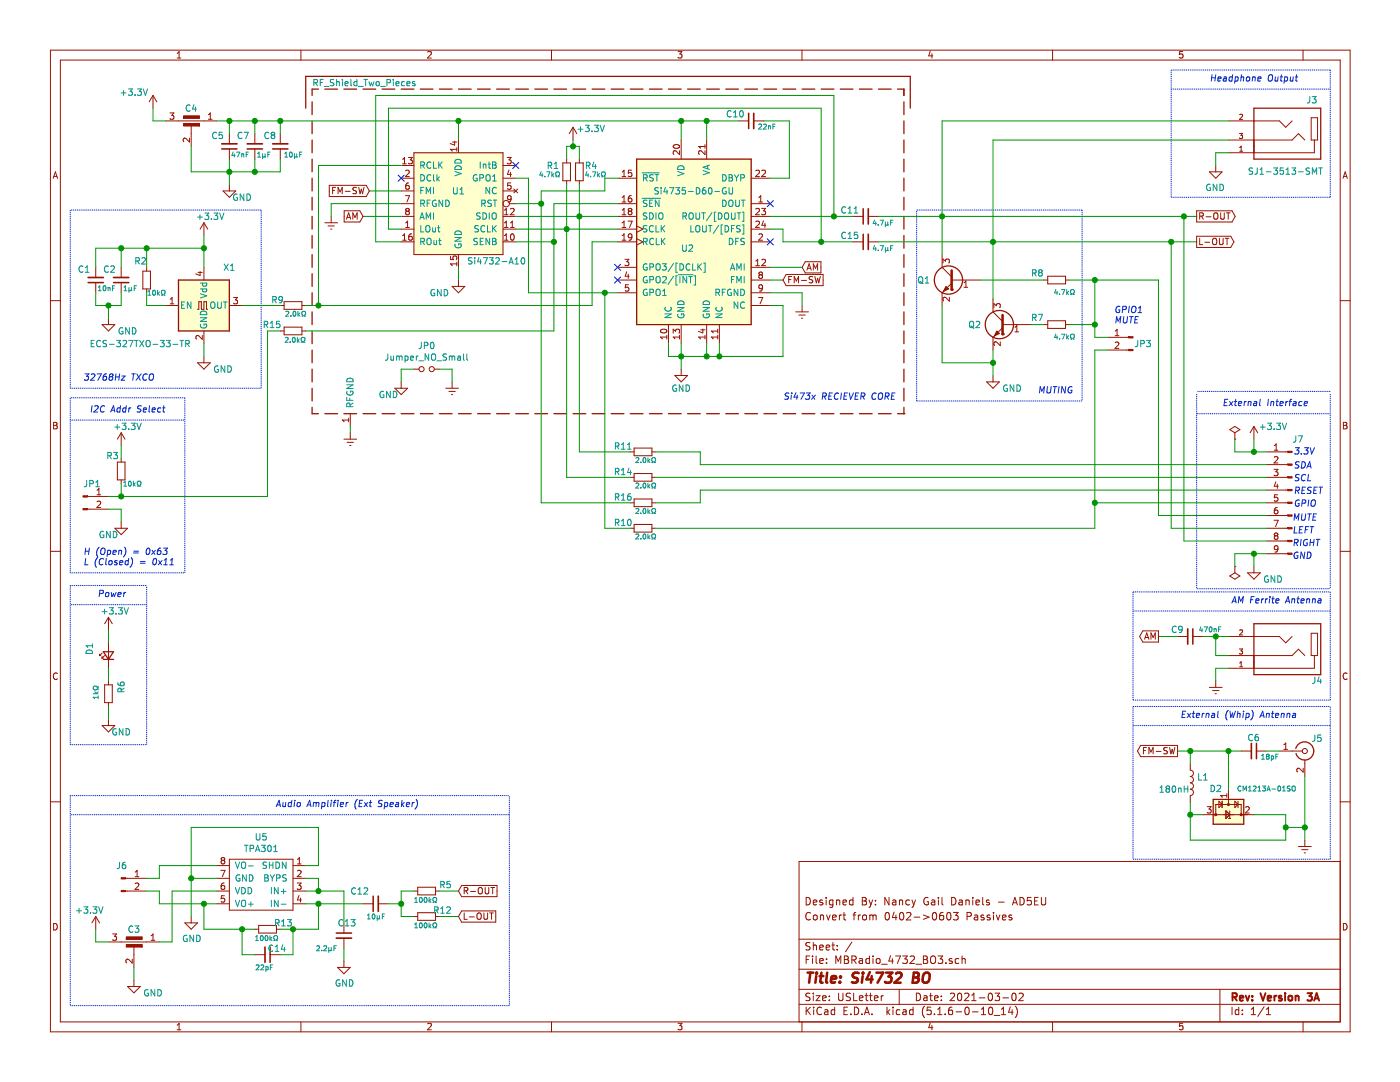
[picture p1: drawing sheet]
EESchema Schematic File Version 4
EELAYER 30 0
EELAYER END
$Descr USLetter 11000 8500
encoding utf-8
Sheet 1 1
Title "Si4732 BO"
Date "2021-03-02"
Rev "Version 3A"
Comp ""
Comment1 "Convert from 0402->0603 Passives"
Comment2 "Designed By: Nancy Gail Daniels - AD5EU"
Comment3 ""
Comment4 ""
$EndDescr
NoConn ~ 200  -1500
Connection ~ 9350 6400
Wire Wire Line
	9350 6300 9350 6400
$Comp
L Device:L L1
U 1 1
P 9350 6150
F 0 "L1" H 9402 6196 50  0000 L CNN
F 1 "180nH" H 9100 6100 50  0000 L CNN
F 2 "Inductor_SMD:L_0603_1608Metric" H 9350 6150 50  0001 C CNN
F 3 "~" H 9350 6150 50  0001 C CNN
	1    9350 6150
	1    0    0    -1  
$EndComp
Wire Wire Line
	10250 6500 10250 6600
Connection ~ 10250 6500
Wire Wire Line
	10250 6100 10250 6500
Wire Wire Line
	10100 6500 10100 6600
Connection ~ 10100 6500
Wire Wire Line
	10100 6500 10250 6500
Wire Wire Line
	9350 6400 9450 6400
Wire Wire Line
	9350 6600 9350 6400
Wire Wire Line
	10100 6600 9350 6600
Wire Wire Line
	10100 6400 10100 6500
Wire Wire Line
	9850 6400 10100 6400
Connection ~ 9650 5900
Wire Wire Line
	9950 5900 10050 5900
$Comp
L Power_Protection:CM1213A-01SO D2
U 1 1
P 9650 6400
F 0 "D2" H 9750 6200 50  0000 C CNN
F 1 "CM1213A-01SO" H 9350 6200 39  0000 C CNN
F 2 "Package_TO_SOT_SMD:SOT-23" H 9700 6230 50  0001 L CNN
F 3 "http://www.onsemi.com/pub_link/Collateral/CM1213A-D.PDF" V 9575 6480 50  0001 C CNN
	1    9650 6400
	-1   0    0    1   
$EndComp
$Comp
L Connector:Conn_Coaxial J5
U 1 1
P 10250 5900
F 0 "J5" H 10300 6000 50  0000 L CNN
F 1 "Conn_01x01_Female" H 10278 5835 50  0001 L CNN
F 2 "Connector_Coaxial:SMA_Molex_73251-1153_EdgeMount_Horizontal" H 10250 5900 50  0001 C CNN
F 3 "~" H 10250 5900 50  0001 C CNN
	1    10250 5900
	1    0    0    -1  
$EndComp
Wire Wire Line
	9650 5900 9750 5900
$Comp
L Device:C_Small C9
U 1 1
P 9350 5000
F 0 "C9" V 9400 4950 50  0000 R CNN
F 1 "470nF" V 9400 5250 39  0000 R CNN
F 2 "Capacitor_SMD:C_0603_1608Metric" H 9350 5000 50  0001 C CNN
F 3 "~" H 9350 5000 50  0001 C CNN
	1    9350 5000
	0    1    -1   0   
$EndComp
$Comp
L Device:C_Small C6
U 1 1
P 9850 5900
F 0 "C6" V 9950 5950 50  0000 R CNN
F 1 "18pF" V 9800 6100 39  0000 R CNN
F 2 "Capacitor_SMD:C_0402_1005Metric" H 9850 5900 50  0001 C CNN
F 3 "~" H 9850 5900 50  0001 C CNN
	1    9850 5900
	0    1    -1   0   
$EndComp
$Comp
L power:GND #PWR0102
U 1 1
P 3600 2200
F 0 "#PWR0102" H 3600 1950 50  0001 C CNN
F 1 "GND" H 3750 2100 50  0000 C CNN
F 2 "" H 3600 2200 50  0001 C CNN
F 3 "" H 3600 2200 50  0001 C CNN
	1    3600 2200
	-1   0    0    -1  
$EndComp
Wire Wire Line
	3600 2100 3600 2200
Text Notes 650  4450 0    50   Italic 0
H (Open) = 0x63\nL (Closed) = 0x11
Wire Notes Line
	10450 550  10450 1550
Wire Notes Line
	10450 1550 9200 1550
Wire Notes Line
	10450 550  9200 550 
Wire Notes Line
	9200 1550 9200 550 
Wire Notes Line
	9200 700  10450 700 
Text Notes 9500 650  0    50   Italic 0
Headphone Output
Wire Wire Line
	9550 1200 9650 1200
$Comp
L SJ1-3513-SMT:SJ1-3513-SMT J3
U 1 1
P 10000 1000
F 0 "J3" H 9740 790 50  0000 R CNN
F 1 "SJ1-3513-SMT" H 10200 1350 50  0000 R CNN
F 2 "CUI_SJ1-3513-SMT" H 9625 1325 50  0001 L BNN
F 3 "" H 10000 1000 50  0001 L BNN
	1    10000 1000
	-1   0    0    1   
$EndComp
$Comp
L power:GND #PWR0107
U 1 1
P 9550 1300
F 0 "#PWR0107" H 9550 1050 50  0001 C CNN
F 1 "GND" H 9555 1127 50  0000 C CNN
F 2 "" H 9550 1300 50  0001 C CNN
F 3 "" H 9550 1300 50  0001 C CNN
	1    9550 1300
	-1   0    0    -1  
$EndComp
Wire Wire Line
	9550 1200 9550 1300
$Comp
L RF_AM_FM:Si4732-A10 U1
U 1 1
P 3850 800
F 0 "U1" H 4100 100 50  0000 C CNN
F 1 "Si4732-A10" H 3800 -450 50  0000 C CNN
F 2 "Package_SO:SOIC-16_3.9x9.9mm_P1.27mm" H 3550 900 50  0001 C CNN
F 3 "" H 3850 800 50  0001 C CNN
	1    3850 800 
	-1   0    0    -1  
$EndComp
Wire Wire Line
	3150 1700 2850 1700
Wire Wire Line
	3150 1800 3050 1800
$Comp
L Device:R_Small R3
U 1 1
P 950 3700
F 0 "R3" H 830 3820 50  0000 L CNN
F 1 "10kΩ" H 960 3600 39  0000 L CNN
F 2 "Resistor_SMD:R_0603_1608Metric" H 950 3700 50  0001 C CNN
F 3 "~" H 950 3700 50  0001 C CNN
	1    950  3700
	1    0    0    -1  
$EndComp
$Comp
L Connector:Conn_01x02_Male JP1
U 1 1
P 650 3900
F 0 "JP1" H 650 4000 50  0000 L CNN
F 1 "Conn_01x02_Male" V 803 3944 50  0001 L CNN
F 2 "Connector_PinHeader_2.00mm:PinHeader_1x02_P2.00mm_Vertical" H 650 3900 50  0001 C CNN
F 3 "~" H 650 3900 50  0001 C CNN
	1    650  3900
	1    0    0    -1  
$EndComp
Wire Wire Line
	850  3900 950  3900
Wire Wire Line
	950  3900 950  3800
Wire Wire Line
	850  4000 950  4000
Wire Wire Line
	950  4000 950  4100
Connection ~ 950  3900
$Comp
L power:+3.3V #PWR0106
U 1 1
P 950 3500
F 0 "#PWR0106" H 950 3350 50  0001 C CNN
F 1 "+3.3V" H 900 3650 50  0000 C CNN
F 2 "" H 950 3500 50  0001 C CNN
F 3 "" H 950 3500 50  0001 C CNN
	1    950  3500
	-1   0    0    -1  
$EndComp
Wire Wire Line
	950  3600 950  3500
$Comp
L power:GND #PWR0108
U 1 1
P 950 4100
F 0 "#PWR0108" H 950 3850 50  0001 C CNN
F 1 "GND" H 1050 4000 50  0000 C CNN
F 2 "" H 950 4100 50  0001 C CNN
F 3 "" H 950 4100 50  0001 C CNN
	1    950  4100
	-1   0    0    -1  
$EndComp
$Comp
L power:GND #PWR0110
U 1 1
P 9850 4450
F 0 "#PWR0110" H 9850 4200 50  0001 C CNN
F 1 "GND" H 9700 4350 50  0000 C CNN
F 2 "" H 9850 4450 50  0001 C CNN
F 3 "" H 9850 4450 50  0001 C CNN
	1    9850 4450
	-1   0    0    -1  
$EndComp
$Comp
L Device:R_Small R4
U 1 1
P 4550 1350
F 0 "R4" H 4590 1400 50  0000 L CNN
F 1 "4.7kΩ" H 4590 1330 39  0000 L CNN
F 2 "Resistor_SMD:R_0603_1608Metric" H 4550 1350 50  0001 C CNN
F 3 "~" H 4550 1350 50  0001 C CNN
	1    4550 1350
	1    0    0    -1  
$EndComp
$Comp
L Device:R_Small R1
U 1 1
P 4450 1350
F 0 "R1" H 4290 1400 50  0000 L CNN
F 1 "4.7kΩ" H 4230 1330 39  0000 L CNN
F 2 "Resistor_SMD:R_0603_1608Metric" H 4450 1350 50  0001 C CNN
F 3 "~" H 4450 1350 50  0001 C CNN
	1    4450 1350
	1    0    0    -1  
$EndComp
$Comp
L power:+3.3V #PWR0112
U 1 1
P 4500 1100
F 0 "#PWR0112" H 4500 950 50  0001 C CNN
F 1 "+3.3V" H 4360 1190 50  0000 C CNN
F 2 "" H 4500 1100 50  0001 C CNN
F 3 "" H 4500 1100 50  0001 C CNN
	1    4500 1100
	-1   0    0    -1  
$EndComp
Wire Notes Line
	9400 4625 10450 4625
Wire Wire Line
	3600 950  3600 1100
$Comp
L Device:LED_Small D1
U 1 1
P 850 5150
F 0 "D1" H 850 5300 50  0000 L CNN
F 1 "LED_Small" H 850 5034 50  0001 C CNN
F 2 "LED_SMD:LED_0603_1608Metric_Castellated" V 850 5150 50  0001 C CNN
F 3 "~" V 850 5150 50  0001 C CNN
	1    850  5150
	0    -1   -1   0   
$EndComp
Wire Notes Line
	550  3125 550  4500
Wire Notes Line
	550  4500 1450 4500
Wire Notes Line
	1450 4500 1450 3125
Wire Notes Line
	1450 3125 550  3125
Wire Notes Line
	550  3300 1450 3300
Text Notes 700  3250 0    50   Italic 0
I2C Addr Select
Wire Notes Line
	550  6250 550  7900
Wire Notes Line
	550  7900 4000 7900
Wire Notes Line
	550  6250 4000 6250
Wire Notes Line
	4000 7900 4000 6250
Wire Notes Line
	4000 6400 550  6400
Text Notes 3300 6350 2    50   Italic 0
Audio Amplifier (Ext Speaker)
$Comp
L Connector:Conn_01x02_Male J6
U 1 1
P 950 6900
F 0 "J6" H 1000 7000 50  0000 R CNN
F 1 "Conn_01x02_Male" H 1058 6990 50  0001 C CNN
F 2 "1776275-2:TE_1776275-2" H 950 6900 50  0001 C CNN
F 3 "~" H 950 6900 50  0001 C CNN
	1    950  6900
	1    0    0    -1  
$EndComp
$Comp
L Amplifier_Audio:TPA301 U5
U 1 1
P 2200 6650
F 0 "U5" H 2350 6725 50  0000 C CNN
F 1 "TPA301" H 2350 6634 50  0000 C CNN
F 2 "Package_SO:SOIC-8_3.9x4.9mm_P1.27mm" H 2200 6650 50  0001 C CNN
F 3 "" H 2200 6650 50  0001 C CNN
	1    2200 6650
	-1   0    0    -1  
$EndComp
Wire Wire Line
	1700 6800 1250 6800
Wire Wire Line
	1250 6800 1250 6900
Wire Wire Line
	1250 6900 1150 6900
Wire Wire Line
	1700 7100 1600 7100
Wire Wire Line
	1250 7100 1250 7000
Wire Wire Line
	1250 7000 1150 7000
$Comp
L power:GND #PWR0120
U 1 1
P 1500 7200
F 0 "#PWR0120" H 1500 6950 50  0001 C CNN
F 1 "GND" H 1505 7027 50  0000 C CNN
F 2 "" H 1500 7200 50  0001 C CNN
F 3 "" H 1500 7200 50  0001 C CNN
	1    1500 7200
	1    0    0    -1  
$EndComp
Wire Wire Line
	1700 6900 1500 6900
Wire Wire Line
	1500 6900 1500 7200
$Comp
L power:+3.3V #PWR0121
U 1 1
P 750 7300
F 0 "#PWR0121" H 750 7150 50  0001 C CNN
F 1 "+3.3V" H 700 7450 50  0000 C CNN
F 2 "" H 750 7300 50  0001 C CNN
F 3 "" H 750 7300 50  0001 C CNN
	1    750  7300
	1    0    0    -1  
$EndComp
$Comp
L Device:R_Small R13
U 1 1
P 2100 7300
F 0 "R13" V 2050 7100 50  0000 L CNN
F 1 "100kΩ" V 2170 7210 39  0000 L CNN
F 2 "Resistor_SMD:R_0603_1608Metric" H 2100 7300 50  0001 C CNN
F 3 "~" H 2100 7300 50  0001 C CNN
	1    2100 7300
	0    -1   1    0   
$EndComp
$Comp
L Device:C_Small C14
U 1 1
P 2100 7500
F 0 "C14" V 2050 7650 50  0000 R CNN
F 1 "22pF" V 2200 7550 39  0000 R CNN
F 2 "Capacitor_SMD:C_0402_1005Metric" H 2100 7500 50  0001 C CNN
F 3 "~" H 2100 7500 50  0001 C CNN
	1    2100 7500
	0    1    1    0   
$EndComp
Wire Wire Line
	2000 7300 1900 7300
Wire Wire Line
	1900 7300 1900 7500
Wire Wire Line
	1900 7500 2000 7500
Wire Wire Line
	2200 7500 2300 7500
Wire Wire Line
	2300 7500 2300 7300
Wire Wire Line
	2300 7300 2200 7300
Wire Wire Line
	2300 7300 2500 7300
Wire Wire Line
	2500 7300 2500 7100
Wire Wire Line
	2500 7100 2400 7100
Connection ~ 2300 7300
Wire Wire Line
	1900 7300 1600 7300
Wire Wire Line
	1600 7300 1600 7100
Connection ~ 1900 7300
Connection ~ 1600 7100
Wire Wire Line
	1600 7100 1250 7100
Wire Wire Line
	2400 7000 2500 7000
Wire Wire Line
	2500 7000 2500 6900
Wire Wire Line
	2500 6900 2400 6900
Wire Wire Line
	2500 7000 2700 7000
Wire Wire Line
	2700 7000 2700 7250
Connection ~ 2500 7000
$Comp
L Device:C_Small C13
U 1 1
P 2700 7350
F 0 "C13" H 2800 7450 50  0000 R CNN
F 1 "2.2µF" H 2650 7250 39  0000 R CNN
F 2 "Capacitor_SMD:C_0603_1608Metric" H 2700 7350 50  0001 C CNN
F 3 "~" H 2700 7350 50  0001 C CNN
	1    2700 7350
	1    0    0    -1  
$EndComp
$Comp
L power:GND #PWR0122
U 1 1
P 2700 7550
F 0 "#PWR0122" H 2700 7300 50  0001 C CNN
F 1 "GND" H 2705 7377 50  0000 C CNN
F 2 "" H 2700 7550 50  0001 C CNN
F 3 "" H 2700 7550 50  0001 C CNN
	1    2700 7550
	1    0    0    -1  
$EndComp
Wire Wire Line
	2700 7450 2700 7550
Wire Wire Line
	2400 6800 2500 6800
Wire Wire Line
	2500 6800 2500 6500
Wire Wire Line
	2500 6500 1500 6500
Wire Wire Line
	1500 6500 1500 6900
Connection ~ 1500 6900
Wire Wire Line
	2500 7100 2850 7100
Connection ~ 2500 7100
$Comp
L Device:C_Small C12
U 1 1
P 2950 7100
F 0 "C12" V 2850 7150 50  0000 L CNN
F 1 "10µF" V 3050 7020 39  0000 L CNN
F 2 "Capacitor_SMD:C_0603_1608Metric" H 2950 7100 50  0001 C CNN
F 3 "~" H 2950 7100 50  0001 C CNN
	1    2950 7100
	0    -1   1    0   
$EndComp
$Comp
L Device:R_Small R5
U 1 1
P 3350 7000
F 0 "R5" V 3300 6800 50  0000 L CNN
F 1 "100kΩ" V 3420 6910 39  0000 L CNN
F 2 "Resistor_SMD:R_0603_1608Metric" H 3350 7000 50  0001 C CNN
F 3 "~" H 3350 7000 50  0001 C CNN
	1    3350 7000
	0    -1   1    0   
$EndComp
$Comp
L Device:R_Small R12
U 1 1
P 3350 7200
F 0 "R12" V 3300 7000 50  0000 L CNN
F 1 "100kΩ" V 3420 7110 39  0000 L CNN
F 2 "Resistor_SMD:R_0603_1608Metric" H 3350 7200 50  0001 C CNN
F 3 "~" H 3350 7200 50  0001 C CNN
	1    3350 7200
	0    -1   1    0   
$EndComp
Wire Wire Line
	3250 7000 3150 7000
Wire Wire Line
	3150 7000 3150 7100
Wire Wire Line
	3150 7100 3050 7100
Wire Wire Line
	3250 7200 3150 7200
Wire Wire Line
	3150 7200 3150 7100
Connection ~ 3150 7100
Wire Wire Line
	3450 7000 3600 7000
Wire Wire Line
	3450 7200 3600 7200
Text GLabel 3600 7200 2    50   Input ~ 0
L-OUT
Text GLabel 3600 7000 2    50   Input ~ 0
R-OUT
$Comp
L Device:R_Small R6
U 1 1
P 850 5450
F 0 "R6" V 950 5450 50  0000 L CNN
F 1 "1kΩ" V 750 5400 39  0000 L CNN
F 2 "Resistor_SMD:R_0603_1608Metric" H 850 5450 50  0001 C CNN
F 3 "~" H 850 5450 50  0001 C CNN
	1    850  5450
	1    0    0    -1  
$EndComp
Wire Wire Line
	850  5250 850  5350
Wire Wire Line
	9650 5900 9650 6200
Wire Wire Line
	9350 6000 9350 5900
Wire Wire Line
	9350 5900 9650 5900
Wire Notes Line
	8900 5550 8900 6750
Wire Notes Line
	8900 6750 10450 6750
Wire Notes Line
	8900 5550 10450 5550
Wire Notes Line
	10450 6750 10450 5550
Wire Notes Line
	10450 5700 8900 5700
Text Notes 10200 5650 2    50   Italic 0
External (Whip) Antenna
NoConn ~ 4050 1300
$Comp
L power:PWR_FLAG #FLG0101
U 1 1
P 9700 4450
F 0 "#FLG0101" H 9700 4525 50  0001 C CNN
F 1 "PWR_FLAG" H 9700 4615 39  0001 C CNN
F 2 "" H 9700 4450 50  0001 C CNN
F 3 "~" H 9700 4450 50  0001 C CNN
	1    9700 4450
	-1   0    0    1   
$EndComp
Wire Wire Line
	9700 4450 9700 4350
$Comp
L power:PWR_FLAG #FLG0102
U 1 1
P 9700 3450
F 0 "#FLG0102" H 9700 3525 50  0001 C CNN
F 1 "PWR_FLAG" H 9700 3615 39  0001 C CNN
F 2 "" H 9700 3450 50  0001 C CNN
F 3 "~" H 9700 3450 50  0001 C CNN
	1    9700 3450
	1    0    0    -1  
$EndComp
Wire Wire Line
	9700 3450 9700 3550
Wire Notes Line
	8900 4650 8900 5500
Wire Notes Line
	8900 5500 10450 5500
Wire Notes Line
	8900 4650 10450 4650
Wire Notes Line
	10450 5500 10450 4650
Wire Notes Line
	10450 4800 8900 4800
Text Notes 10400 4750 2    50   Italic 0
AM Ferrite Antenna
$Comp
L Device:Q_NPN_BEC Q2
U 1 1
P 7900 2550
F 0 "Q2" H 8091 2550 50  0000 L CNN
F 1 "Q_NPN_BEC" H 8091 2505 50  0001 L CNN
F 2 "Package_TO_SOT_SMD:SOT-23" H 8100 2650 50  0001 C CNN
F 3 "~" H 7900 2550 50  0001 C CNN
	1    7900 2550
	-1   0    0    -1  
$EndComp
$Comp
L Device:Q_NPN_BEC Q1
U 1 1
P 7500 2200
F 0 "Q1" H 7691 2200 50  0000 L CNN
F 1 "Q_NPN_BEC" H 7691 2155 50  0001 L CNN
F 2 "Package_TO_SOT_SMD:SOT-23" H 7700 2300 50  0001 C CNN
F 3 "~" H 7500 2200 50  0001 C CNN
	1    7500 2200
	-1   0    0    -1  
$EndComp
Wire Wire Line
	7400 2000 7400 1700
Wire Wire Line
	7400 2400 7400 2850
Wire Wire Line
	7400 2850 7800 2850
Wire Wire Line
	7800 2850 7800 2750
$Comp
L power:GND #PWR0111
U 1 1
P 7800 2950
F 0 "#PWR0111" H 7800 2700 50  0001 C CNN
F 1 "GND" H 7650 2850 50  0000 C CNN
F 2 "" H 7800 2950 50  0001 C CNN
F 3 "" H 7800 2950 50  0001 C CNN
	1    7800 2950
	-1   0    0    -1  
$EndComp
Wire Wire Line
	7800 2850 7800 2950
Connection ~ 7800 2850
$Comp
L Device:R_Small R7
U 1 1
P 8300 2550
F 0 "R7" V 8350 2650 50  0000 L CNN
F 1 "4.7kΩ" V 8200 2400 39  0000 L CNN
F 2 "Resistor_SMD:R_0603_1608Metric" H 8300 2550 50  0001 C CNN
F 3 "~" H 8300 2550 50  0001 C CNN
	1    8300 2550
	0    -1   -1   0   
$EndComp
$Comp
L Device:R_Small R8
U 1 1
P 8300 2200
F 0 "R8" V 8350 2300 50  0000 L CNN
F 1 "4.7kΩ" V 8200 2050 39  0000 L CNN
F 2 "Resistor_SMD:R_0603_1608Metric" H 8300 2200 50  0001 C CNN
F 3 "~" H 8300 2200 50  0001 C CNN
	1    8300 2200
	0    -1   -1   0   
$EndComp
Wire Wire Line
	7700 2200 8200 2200
Wire Wire Line
	8400 2550 8600 2550
Wire Wire Line
	8600 2550 8600 2200
Wire Wire Line
	8400 2200 8600 2200
Connection ~ 8600 2200
$Comp
L RF_AM_FM:Si4735-D60-GU U2
U 1 1
P 5450 1900
F 0 "U2" H 5400 1850 50  0000 C CNN
F 1 "Si4735-D60-GU" H 5450 2300 50  0000 C CNN
F 2 "Package_SO:SSOP-24_3.9x8.7mm_P0.635mm" H 5700 1200 50  0001 L CNN
F 3 "http://www.silabs.com/Support%20Documents/TechnicalDocs/Si4730-31-34-35-D60.pdf" H 5500 900 50  0001 C CNN
	1    5450 1900
	1    0    0    -1  
$EndComp
Text Notes 10160 3990 0    50   Italic 0
GPIO
Text Notes 10160 3890 0    50   Italic 0
RESET
Text Notes 9600 3200 0    50   Italic 0
External Interface
Wire Notes Line
	9400 3250 10450 3250
Wire Notes Line
	10450 3075 9400 3075
Wire Notes Line
	10450 4620 10450 3095
Wire Notes Line
	9400 3095 9400 4620
Text Notes 10150 4400 0    50   Italic 0
GND
Text Notes 10160 3580 0    50   Italic 0
3.3V
Text Notes 10160 3690 0    50   Italic 0
SDA
Text Notes 10160 3790 0    50   Italic 0
SCL
Wire Wire Line
	9850 4350 9850 4450
Wire Wire Line
	9950 4350 9850 4350
Wire Wire Line
	9550 5250 9550 5350
Text GLabel 9100 5000 0    50   Output ~ 0
AM
Wire Wire Line
	2600 1700 2600 1600
Text GLabel 2900 1500 0    50   Input ~ 0
FM-SW
Text GLabel 9250 5900 0    50   Output ~ 0
FM-SW
Wire Wire Line
	9350 5900 9250 5900
Connection ~ 9350 5900
Wire Wire Line
	6050 2300 6300 2300
Text GLabel 6300 2100 2    50   Input ~ 0
AM
Wire Wire Line
	6300 2400 6300 2300
Text GLabel 6150 2200 2    50   Input ~ 0
FM-SW
Wire Wire Line
	6050 2400 6150 2400
Wire Wire Line
	6150 2800 5650 2800
Wire Wire Line
	5650 2800 5650 2700
Wire Wire Line
	6150 2400 6150 2800
Wire Wire Line
	5650 2800 5550 2800
Wire Wire Line
	5550 2800 5550 2700
Connection ~ 5650 2800
Wire Wire Line
	5550 2800 5350 2800
Wire Wire Line
	5350 2800 5350 2700
Connection ~ 5550 2800
Wire Wire Line
	5350 2800 5250 2800
Wire Wire Line
	5250 2800 5250 2700
Connection ~ 5350 2800
$Comp
L power:GND #PWR0104
U 1 1
P 5350 2900
F 0 "#PWR0104" H 5350 2650 50  0001 C CNN
F 1 "GND" H 5350 2750 50  0000 C CNN
F 2 "" H 5350 2900 50  0001 C CNN
F 3 "" H 5350 2900 50  0001 C CNN
	1    5350 2900
	-1   0    0    -1  
$EndComp
Wire Wire Line
	5350 2800 5350 2900
Wire Wire Line
	5350 1100 5350 950 
Wire Wire Line
	5350 950  5550 950 
Wire Wire Line
	5550 950  5550 1100
$Comp
L power:+3.3V #PWR0105
U 1 1
P 1200 850
F 0 "#PWR0105" H 1200 700 50  0001 C CNN
F 1 "+3.3V" H 1350 975 50  0000 C CNN
F 2 "" H 1200 850 50  0001 C CNN
F 3 "" H 1200 850 50  0001 C CNN
	1    1200 850 
	-1   0    0    -1  
$EndComp
Connection ~ 5350 950 
NoConn ~ 4850 2100
NoConn ~ 4850 2200
NoConn ~ 3150 1400
Wire Wire Line
	3150 1300 2500 1300
$Comp
L Device:C_Small C10
U 1 1
P 5900 950
F 0 "C10" V 5950 1150 50  0000 R CNN
F 1 "22nF" V 5850 900 39  0000 R CNN
F 2 "Capacitor_SMD:C_0603_1608Metric" H 5900 950 50  0001 C CNN
F 3 "~" H 5900 950 50  0001 C CNN
	1    5900 950 
	0    -1   -1   0   
$EndComp
Wire Wire Line
	5550 950  5800 950 
Connection ~ 5550 950 
Wire Wire Line
	6050 1400 6200 1400
Wire Wire Line
	6200 1400 6200 950 
Wire Wire Line
	6200 950  6000 950 
Wire Wire Line
	4050 1700 4550 1700
Wire Wire Line
	4050 1800 4450 1800
Wire Wire Line
	4050 1600 4250 1600
Wire Wire Line
	4250 1600 4250 1500
Wire Wire Line
	2500 2400 4650 2400
Wire Wire Line
	4650 2400 4650 1900
Wire Wire Line
	4650 1900 4850 1900
Wire Wire Line
	4350 1900 4350 1600
Wire Wire Line
	4350 1600 4850 1600
Wire Wire Line
	4050 1900 4350 1900
NoConn ~ 6050 1900
NoConn ~ 6050 1600
Text GLabel 9400 1700 2    50   Output ~ 0
R-OUT
Text GLabel 9400 1900 2    50   Output ~ 0
L-OUT
Wire Wire Line
	6050 1800 6150 1800
Wire Wire Line
	2500 1300 2500 2400
Wire Wire Line
	2600 1600 3150 1600
Text Notes 6150 3150 0    50   Italic 0
Si473x RECIEVER CORE
Connection ~ 4350 1900
$Comp
L Device:R_Small R9
U 1 1
P 2300 2400
F 0 "R9" V 2340 2470 50  0000 L CNN
F 1 "2.0kΩ" V 2230 2290 39  0000 L CNN
F 2 "Resistor_SMD:R_0603_1608Metric" H 2300 2400 50  0001 C CNN
F 3 "~" H 2300 2400 50  0001 C CNN
	1    2300 2400
	0    -1   -1   0   
$EndComp
Wire Wire Line
	2400 2400 2500 2400
Connection ~ 2500 2400
Wire Wire Line
	6050 2100 6300 2100
Wire Wire Line
	6050 2200 6150 2200
$Comp
L Device:C_Small C5
U 1 1
P 1800 1150
F 0 "C5" H 1760 1070 50  0000 R CNN
F 1 "47nF" H 1960 1220 39  0000 R CNN
F 2 "Capacitor_SMD:C_0402_1005Metric" H 1800 1150 50  0001 C CNN
F 3 "~" H 1800 1150 50  0001 C CNN
	1    1800 1150
	1    0    0    1   
$EndComp
$Comp
L Device:C_Small C7
U 1 1
P 2000 1150
F 0 "C7" H 1960 1070 50  0000 R CNN
F 1 "1µF" H 2130 1220 39  0000 R CNN
F 2 "Capacitor_SMD:C_0603_1608Metric" H 2000 1150 50  0001 C CNN
F 3 "~" H 2000 1150 50  0001 C CNN
	1    2000 1150
	1    0    0    1   
$EndComp
$Comp
L Device:C_Small C8
U 1 1
P 2200 1150
F 0 "C8" H 2170 1070 50  0000 R CNN
F 1 "10µF" H 2380 1220 39  0000 R CNN
F 2 "Capacitor_SMD:C_0603_1608Metric" H 2200 1150 50  0001 C CNN
F 3 "~" H 2200 1150 50  0001 C CNN
	1    2200 1150
	1    0    0    1   
$EndComp
Wire Wire Line
	1800 1250 1800 1350
Wire Wire Line
	1800 1350 2000 1350
Wire Wire Line
	2000 1350 2000 1250
Wire Wire Line
	2000 1350 2200 1350
Wire Wire Line
	2200 1350 2200 1250
Connection ~ 2000 1350
Wire Wire Line
	1800 1050 1800 950 
Wire Wire Line
	1800 950  2000 950 
Wire Wire Line
	2000 950  2000 1050
Wire Wire Line
	2000 950  2200 950 
Wire Wire Line
	2200 950  2200 1050
Connection ~ 2000 950 
$Comp
L power:GND #PWR0115
U 1 1
P 1800 1450
F 0 "#PWR0115" H 1800 1200 50  0001 C CNN
F 1 "GND" H 1700 1350 50  0000 C CNN
F 2 "" H 1800 1450 50  0001 C CNN
F 3 "" H 1800 1450 50  0001 C CNN
	1    1800 1450
	-1   0    0    -1  
$EndComp
Wire Wire Line
	1800 1350 1800 1450
Wire Wire Line
	3600 950  2200 950 
Connection ~ 2200 950 
Wire Wire Line
	1200 850  1200 950 
$Comp
L Device:EMI_Filter_C C4
U 1 1
P 1500 1050
F 0 "C4" H 1500 1250 50  0000 C CNN
F 1 "EMI_Filter_C" H 1500 1264 50  0001 C CNN
F 2 "NFM21PS106B0J3D:NFM21PS106B0J3D" V 1500 1050 50  0001 C CNN
F 3 "http://www.murata.com/~/media/webrenewal/support/library/catalog/products/emc/emifil/c31e.ashx?la=en-gb" V 1500 1050 50  0001 C CNN
	1    1500 1050
	-1   0    0    -1  
$EndComp
Wire Wire Line
	1700 950  1800 950 
Connection ~ 1800 950 
Wire Wire Line
	1300 950  1200 950 
Wire Wire Line
	1900 2400 2200 2400
Wire Wire Line
	850  2400 950  2400
Connection ~ 850  2400
Wire Wire Line
	850  2400 850  2500
$Comp
L power:GND #PWR0116
U 1 1
P 850 2500
F 0 "#PWR0116" H 850 2250 50  0001 C CNN
F 1 "GND" H 700 2400 50  0000 C CNN
F 2 "" H 850 2500 50  0001 C CNN
F 3 "" H 850 2500 50  0001 C CNN
	1    850  2500
	-1   0    0    -1  
$EndComp
Wire Wire Line
	950  2400 950  2300
Wire Wire Line
	750  2400 850  2400
Wire Wire Line
	750  2300 750  2400
Connection ~ 950  1950
Wire Wire Line
	750  1950 750  2100
Wire Wire Line
	950  1950 750  1950
Connection ~ 1150 1950
Wire Wire Line
	950  1950 950  2100
Wire Wire Line
	1150 1950 950  1950
$Comp
L Device:C_Small C2
U 1 1
P 950 2200
F 0 "C2" H 910 2120 50  0000 R CNN
F 1 "1µF" H 1080 2270 39  0000 R CNN
F 2 "Capacitor_SMD:C_0402_1005Metric" H 950 2200 50  0001 C CNN
F 3 "~" H 950 2200 50  0001 C CNN
	1    950  2200
	1    0    0    1   
$EndComp
$Comp
L Device:C_Small C1
U 1 1
P 750 2200
F 0 "C1" H 710 2120 50  0000 R CNN
F 1 "10nF" H 910 2270 39  0000 R CNN
F 2 "Capacitor_SMD:C_0402_1005Metric" H 750 2200 50  0001 C CNN
F 3 "~" H 750 2200 50  0001 C CNN
	1    750  2200
	1    0    0    1   
$EndComp
Wire Wire Line
	1600 1950 1600 2100
Connection ~ 1600 1950
Wire Wire Line
	1150 1950 1600 1950
Wire Wire Line
	1150 2100 1150 1950
Wire Wire Line
	1150 2400 1300 2400
Wire Wire Line
	1150 2300 1150 2400
$Comp
L Device:R_Small R2
U 1 1
P 1150 2200
F 0 "R2" H 1050 2350 50  0000 L CNN
F 1 "10kΩ" H 1150 2100 39  0000 L CNN
F 2 "Resistor_SMD:R_0603_1608Metric" H 1150 2200 50  0001 C CNN
F 3 "~" H 1150 2200 50  0001 C CNN
	1    1150 2200
	1    0    0    -1  
$EndComp
Wire Wire Line
	1600 2700 1600 2800
$Comp
L power:GND #PWR0118
U 1 1
P 1600 2800
F 0 "#PWR0118" H 1600 2550 50  0001 C CNN
F 1 "GND" H 1450 2700 50  0000 C CNN
F 2 "" H 1600 2800 50  0001 C CNN
F 3 "" H 1600 2800 50  0001 C CNN
	1    1600 2800
	-1   0    0    -1  
$EndComp
Wire Wire Line
	1600 1850 1600 1950
$Comp
L power:+3.3V #PWR0119
U 1 1
P 1600 1850
F 0 "#PWR0119" H 1600 1700 50  0001 C CNN
F 1 "+3.3V" H 1550 2000 50  0000 C CNN
F 2 "" H 1600 1850 50  0001 C CNN
F 3 "" H 1600 1850 50  0001 C CNN
	1    1600 1850
	-1   0    0    -1  
$EndComp
$Comp
L Oscillator:ASE-xxxMHz X1
U 1 1
P 1600 2400
F 0 "X1" H 1750 2700 50  0000 L CNN
F 1 "ECS-327TXO-33-TR" H 700 2100 50  0000 L CNN
F 2 "Oscillator:Oscillator_SMD_Abracon_ASE-4Pin_3.2x2.5mm" H 2300 2050 50  0001 C CNN
F 3 "http://www.abracon.com/Oscillators/ASV.pdf" H 1500 2400 50  0001 C CNN
	1    1600 2400
	1    0    0    -1  
$EndComp
Wire Notes Line
	2050 1650 550  1650
Wire Notes Line
	550  1650 550  3050
Wire Notes Line
	550  3050 2050 3050
Wire Notes Line
	2050 3050 2050 1650
Text Notes 650  3000 0    50   Italic 0
32768Hz TXCO 
Wire Wire Line
	6150 1800 6150 1900
Wire Wire Line
	8100 2550 8200 2550
Wire Notes Line
	7200 3150 8500 3150
Wire Notes Line
	7200 3150 7200 1650
Wire Notes Line
	8500 1650 7200 1650
Text Notes 8150 3100 0    50   Italic 0
MUTING
Wire Wire Line
	2950 750  6550 750 
Wire Wire Line
	6550 750  6550 1700
Connection ~ 6550 1700
Wire Wire Line
	6550 1700 6700 1700
Wire Wire Line
	6700 1900 6450 1900
Wire Wire Line
	6450 850  3050 850 
Wire Wire Line
	3050 1800 3050 850 
$Comp
L Device:C_Small C11
U 1 1
P 6800 1700
F 0 "C11" V 6750 1900 50  0000 R CNN
F 1 "4.7µF" V 6850 1650 39  0000 R CNN
F 2 "Capacitor_SMD:C_0603_1608Metric" H 6800 1700 50  0001 C CNN
F 3 "~" H 6800 1700 50  0001 C CNN
	1    6800 1700
	0    -1   1    0   
$EndComp
Wire Wire Line
	6150 1900 6450 1900
Connection ~ 6450 1900
Wire Wire Line
	6450 1900 6450 850 
Wire Wire Line
	6050 1700 6550 1700
Wire Wire Line
	6900 1700 7400 1700
Wire Wire Line
	6900 1900 7800 1900
Wire Wire Line
	7800 1900 7800 2350
Connection ~ 7400 1700
Connection ~ 7800 1900
Wire Notes Line
	8500 1650 8500 3150
Wire Wire Line
	4450 1800 4450 3750
Connection ~ 4450 1800
Wire Wire Line
	4450 1800 4850 1800
Wire Wire Line
	4550 1700 4550 3550
Connection ~ 4550 1700
Wire Wire Line
	4550 1700 4850 1700
Wire Wire Line
	4450 3750 4950 3750
Wire Wire Line
	9700 3550 9850 3550
Wire Wire Line
	9850 4350 9700 4350
Connection ~ 9850 4350
$Comp
L Connector:Conn_01x02_Male JP3
U 1 1
P 8900 2650
F 0 "JP3" H 8750 2600 50  0000 L CNN
F 1 "Conn_01x02_Male" V 9053 2694 50  0001 L CNN
F 2 "Connector_PinHeader_2.00mm:PinHeader_1x02_P2.00mm_Vertical" H 8900 2650 50  0001 C CNN
F 3 "~" H 8900 2650 50  0001 C CNN
	1    8900 2650
	-1   0    0    -1  
$EndComp
Wire Wire Line
	8600 2550 8600 2650
Wire Wire Line
	8600 2650 8700 2650
Connection ~ 8600 2550
Wire Wire Line
	8700 2750 8600 2750
Text Notes 8750 2550 0    50   Italic 0
GPIO1\nMUTE
$Comp
L Device:R_Small R14
U 1 1
P 5050 3750
F 0 "R14" V 5090 3830 50  0000 L CNN
F 1 "2.0kΩ" V 4980 3640 39  0000 L CNN
F 2 "Resistor_SMD:R_0603_1608Metric" H 5050 3750 50  0001 C CNN
F 3 "~" H 5050 3750 50  0001 C CNN
	1    5050 3750
	0    -1   -1   0   
$EndComp
$Comp
L Device:RF_Shield_Two_Pieces SH1
U 1 1
P 3050 1000
F 0 "SH1" H 2500 1250 50  0001 L CNN
F 1 "RF_Shield_Two_Pieces" H 2450 1350 50  0000 L CNN
F 2 "RF_Shielding:Laird_Technologies_BMI-S-203-F_26.21x26.21mm" H 3050 900 50  0001 C CNN
F 3 "~" H 3050 900 50  0001 C CNN
	1    3050 1000
	1    0    0    -1  
$EndComp
$Comp
L Device:R_Small R11
U 1 1
P 5050 3550
F 0 "R11" V 5090 3630 50  0000 L CNN
F 1 "2.0kΩ" V 4980 3440 39  0000 L CNN
F 2 "Resistor_SMD:R_0603_1608Metric" H 5050 3550 50  0001 C CNN
F 3 "~" H 5050 3550 50  0001 C CNN
	1    5050 3550
	0    -1   -1   0   
$EndComp
Wire Wire Line
	4550 3550 4950 3550
Wire Wire Line
	5150 3550 5500 3550
$Comp
L Device:R_Small R10
U 1 1
P 5050 4150
F 0 "R10" V 5090 4230 50  0000 L CNN
F 1 "2.0kΩ" V 4980 4040 39  0000 L CNN
F 2 "Resistor_SMD:R_0603_1608Metric" H 5050 4150 50  0001 C CNN
F 3 "~" H 5050 4150 50  0001 C CNN
	1    5050 4150
	0    -1   -1   0   
$EndComp
Wire Wire Line
	4150 2300 4750 2300
Wire Wire Line
	4050 1400 4150 1400
Wire Wire Line
	4150 1400 4150 2300
Text GLabel 2850 1700 0    50   Input ~ 0
AM
$Comp
L Device:R_Small R15
U 1 1
P 2300 2600
F 0 "R15" V 2250 2360 50  0000 L CNN
F 1 "2.0kΩ" V 2370 2530 39  0000 L CNN
F 2 "Resistor_SMD:R_0603_1608Metric" H 2300 2600 50  0001 C CNN
F 3 "~" H 2300 2600 50  0001 C CNN
	1    2300 2600
	0    1    1    0   
$EndComp
Wire Wire Line
	4250 1600 4250 3950
Connection ~ 4250 1600
$Comp
L Device:R_Small R16
U 1 1
P 5050 3950
F 0 "R16" V 5090 4030 50  0000 L CNN
F 1 "2.0kΩ" V 4980 3840 39  0000 L CNN
F 2 "Resistor_SMD:R_0603_1608Metric" H 5050 3950 50  0001 C CNN
F 3 "~" H 5050 3950 50  0001 C CNN
	1    5050 3950
	0    -1   -1   0   
$EndComp
Wire Wire Line
	4250 3950 4950 3950
Wire Wire Line
	4750 2300 4750 4150
Wire Wire Line
	4750 4150 4950 4150
Connection ~ 4750 2300
Wire Wire Line
	4750 2300 4850 2300
Wire Wire Line
	4550 1700 4550 1450
Wire Wire Line
	4450 1800 4450 1450
Wire Wire Line
	4550 1150 4550 1250
Wire Wire Line
	4450 1150 4450 1250
Wire Wire Line
	4250 1500 4750 1500
Wire Wire Line
	4750 1500 4750 1400
Wire Wire Line
	4750 1400 4850 1400
Connection ~ 3600 950 
Wire Wire Line
	4450 1150 4500 1150
Wire Wire Line
	3600 950  5350 950 
Wire Wire Line
	4500 1150 4500 1100
Connection ~ 4500 1150
Wire Wire Line
	4500 1150 4550 1150
Wire Wire Line
	2900 1500 3150 1500
Wire Wire Line
	2950 750  2950 1900
Wire Wire Line
	2950 1900 3150 1900
$Comp
L power:Earth #RFGND0101
U 1 1
P 2600 1700
F 0 "#RFGND0101" H 2600 1450 50  0001 C CNN
F 1 "Earth" H 2600 1550 50  0001 C CNN
F 2 "" H 2600 1700 50  0001 C CNN
F 3 "~" H 2600 1700 50  0001 C CNN
	1    2600 1700
	1    0    0    -1  
$EndComp
$Comp
L power:Earth #RFGND0102
U 1 1
P 6300 2400
F 0 "#RFGND0102" H 6300 2150 50  0001 C CNN
F 1 "Earth" H 6300 2250 50  0001 C CNN
F 2 "" H 6300 2400 50  0001 C CNN
F 3 "~" H 6300 2400 50  0001 C CNN
	1    6300 2400
	1    0    0    -1  
$EndComp
$Comp
L power:Earth #RFGND0103
U 1 1
P 10250 6600
F 0 "#RFGND0103" H 10250 6350 50  0001 C CNN
F 1 "Earth" H 10250 6450 50  0001 C CNN
F 2 "" H 10250 6600 50  0001 C CNN
F 3 "~" H 10250 6600 50  0001 C CNN
	1    10250 6600
	1    0    0    -1  
$EndComp
$Comp
L power:Earth #RFGND0104
U 1 1
P 9550 5350
F 0 "#RFGND0104" H 9550 5100 50  0001 C CNN
F 1 "Earth" H 9550 5200 50  0001 C CNN
F 2 "" H 9550 5350 50  0001 C CNN
F 3 "~" H 9550 5350 50  0001 C CNN
	1    9550 5350
	1    0    0    -1  
$EndComp
Wire Wire Line
	2750 3350 2750 3400
$Comp
L power:Earth #RFGND0105
U 1 1
P 2750 3400
F 0 "#RFGND0105" H 2750 3150 50  0001 C CNN
F 1 "Earth" H 2750 3250 50  0001 C CNN
F 2 "" H 2750 3400 50  0001 C CNN
F 3 "~" H 2750 3400 50  0001 C CNN
	1    2750 3400
	1    0    0    -1  
$EndComp
Wire Wire Line
	950  3900 2100 3900
Wire Wire Line
	4350 1900 4350 2600
Wire Wire Line
	7400 1700 7400 950 
Wire Wire Line
	7400 950  9650 950 
Wire Wire Line
	7800 1900 7800 1100
Wire Wire Line
	7800 1100 9650 1100
Wire Wire Line
	5150 4150 8600 4150
Wire Wire Line
	1500 1150 1500 1350
Wire Wire Line
	1500 1350 1800 1350
Connection ~ 1800 1350
Wire Wire Line
	2100 3900 2100 2600
Wire Wire Line
	2100 2600 2200 2600
Wire Wire Line
	2400 2600 4350 2600
Wire Wire Line
	5500 3650 5500 3550
Wire Wire Line
	5500 3650 9950 3650
Wire Wire Line
	5150 3750 9950 3750
Wire Wire Line
	5500 3850 5500 3950
Wire Wire Line
	5500 3850 9950 3850
Wire Wire Line
	5150 3950 5500 3950
Wire Wire Line
	8600 2750 8600 3950
Wire Wire Line
	8600 4150 8600 3950
Wire Wire Line
	8600 3950 9950 3950
$Comp
L Connector:Conn_01x09_Male J7
U 1 1
P 10150 3950
F 0 "J7" H 10150 4450 50  0000 R CNN
F 1 "Conn_01x09_Male" H 10122 3883 50  0001 R CNN
F 2 "Connector_PinHeader_2.54mm:PinHeader_1x09_P2.54mm_Vertical" H 10150 3950 50  0001 C CNN
F 3 "~" H 10150 3950 50  0001 C CNN
	1    10150 3950
	-1   0    0    -1  
$EndComp
Connection ~ 8600 3950
Wire Wire Line
	9100 2200 9100 4050
Wire Wire Line
	9100 4050 9950 4050
Wire Wire Line
	8600 2200 9100 2200
Text Notes 10150 4100 0    50   Italic 0
MUTE
Text Notes 10150 4300 0    50   Italic 0
RIGHT
Text Notes 10150 4200 0    50   Italic 0
LEFT
$Comp
L power:+3.3V #PWR0101
U 1 1
P 9850 3450
F 0 "#PWR0101" H 9850 3300 50  0001 C CNN
F 1 "+3.3V" H 9700 3550 50  0000 C CNN
F 2 "" H 9850 3450 50  0001 C CNN
F 3 "" H 9850 3450 50  0001 C CNN
	1    9850 3450
	-1   0    0    -1  
$EndComp
Wire Wire Line
	9850 3550 9850 3450
Connection ~ 9850 3550
Wire Wire Line
	9850 3550 9950 3550
Wire Wire Line
	9200 1900 9200 4150
Wire Wire Line
	9200 4150 9950 4150
Wire Wire Line
	7800 1900 9200 1900
Wire Wire Line
	9300 1700 9300 4250
Wire Wire Line
	9300 4250 9950 4250
Wire Wire Line
	7400 1700 9300 1700
Wire Wire Line
	9300 1700 9400 1700
Connection ~ 9300 1700
Wire Wire Line
	9200 1900 9400 1900
Connection ~ 9200 1900
$Comp
L power:+3.3V #PWR0103
U 1 1
P 850 4950
F 0 "#PWR0103" H 850 4800 50  0001 C CNN
F 1 "+3.3V" H 800 5100 50  0000 C CNN
F 2 "" H 850 4950 50  0001 C CNN
F 3 "" H 850 4950 50  0001 C CNN
	1    850  4950
	-1   0    0    -1  
$EndComp
Wire Wire Line
	850  5050 850  4950
$Comp
L power:GND #PWR0109
U 1 1
P 850 5650
F 0 "#PWR0109" H 850 5400 50  0001 C CNN
F 1 "GND" H 750 5550 50  0000 C CNN
F 2 "" H 850 5650 50  0001 C CNN
F 3 "" H 850 5650 50  0001 C CNN
	1    850  5650
	-1   0    0    -1  
$EndComp
Wire Wire Line
	850  5550 850  5650
Wire Notes Line
	550  4600 550  5850
Wire Notes Line
	550  5850 1150 5850
Wire Notes Line
	550  4600 1150 4600
Wire Notes Line
	1150 5850 1150 4600
Wire Notes Line
	1150 4750 550  4750
Text Notes 1000 4700 2    50   Italic 0
Power
$Comp
L Device:Jumper_NO_Small JP0
U 1 1
P 3350 2900
F 0 "JP0" H 3350 3085 50  0000 C CNN
F 1 "Jumper_NO_Small" H 3350 2994 50  0000 C CNN
F 2 "Jumper:SolderJumper-2_P1.3mm_Open_TrianglePad1.0x1.5mm" H 3350 2900 50  0001 C CNN
F 3 "~" H 3350 2900 50  0001 C CNN
	1    3350 2900
	1    0    0    -1  
$EndComp
Wire Wire Line
	3550 2900 3550 3000
$Comp
L power:Earth #RFGND0106
U 1 1
P 3550 3000
F 0 "#RFGND0106" H 3550 2750 50  0001 C CNN
F 1 "Earth" H 3550 2850 50  0001 C CNN
F 2 "" H 3550 3000 50  0001 C CNN
F 3 "~" H 3550 3000 50  0001 C CNN
	1    3550 3000
	1    0    0    -1  
$EndComp
Wire Wire Line
	3450 2900 3550 2900
Wire Wire Line
	3150 2900 3150 3000
$Comp
L power:GND #PWR0113
U 1 1
P 3150 3000
F 0 "#PWR0113" H 3150 2750 50  0001 C CNN
F 1 "GND" H 3250 2900 50  0000 C CNN
F 2 "" H 3150 3000 50  0001 C CNN
F 3 "" H 3150 3000 50  0001 C CNN
	1    3150 3000
	-1   0    0    -1  
$EndComp
Wire Wire Line
	3250 2900 3150 2900
$Comp
L SJ1-3513-SMT:SJ1-3513-SMT J4
U 1 1
P 10000 5050
F 0 "J4" H 9700 5350 50  0000 R CNN
F 1 "SJ1-3513-SMT" H 10200 5400 50  0001 R CNN
F 2 "CUI_SJ1-3513-SMT" H 9625 5375 50  0001 L BNN
F 3 "" H 10000 5050 50  0001 L BNN
	1    10000 5050
	-1   0    0    1   
$EndComp
Wire Wire Line
	9550 5000 9550 5150
Connection ~ 9550 5000
Wire Wire Line
	9550 5000 9650 5000
Wire Wire Line
	9550 5150 9650 5150
Wire Wire Line
	9550 5250 9650 5250
Wire Wire Line
	9450 5000 9550 5000
Wire Wire Line
	9250 5000 9100 5000
$Comp
L Device:EMI_Filter_C C3
U 1 1
P 1050 7500
F 0 "C3" H 1050 7700 50  0000 C CNN
F 1 "EMI_Filter_C" H 1050 7714 50  0001 C CNN
F 2 "NFM21PS106B0J3D:NFM21PS106B0J3D" V 1050 7500 50  0001 C CNN
F 3 "http://www.murata.com/~/media/webrenewal/support/library/catalog/products/emc/emifil/c31e.ashx?la=en-gb" V 1050 7500 50  0001 C CNN
	1    1050 7500
	-1   0    0    -1  
$EndComp
Wire Wire Line
	750  7300 750  7400
Wire Wire Line
	750  7400 850  7400
Wire Wire Line
	1250 7400 1350 7400
Wire Wire Line
	1350 7400 1350 7000
Wire Wire Line
	1350 7000 1700 7000
$Comp
L power:GND #PWR0114
U 1 1
P 1050 7700
F 0 "#PWR0114" H 1050 7450 50  0001 C CNN
F 1 "GND" H 1200 7600 50  0000 C CNN
F 2 "" H 1050 7700 50  0001 C CNN
F 3 "" H 1050 7700 50  0001 C CNN
	1    1050 7700
	1    0    0    -1  
$EndComp
Wire Wire Line
	1050 7600 1050 7700
$Comp
L Device:C_Small C15
U 1 1
P 6800 1900
F 0 "C15" V 6750 2100 50  0000 R CNN
F 1 "4.7µF" V 6850 1850 39  0000 R CNN
F 2 "Capacitor_SMD:C_0603_1608Metric" H 6800 1900 50  0001 C CNN
F 3 "~" H 6800 1900 50  0001 C CNN
	1    6800 1900
	0    -1   1    0   
$EndComp
$EndSCHEMATC
